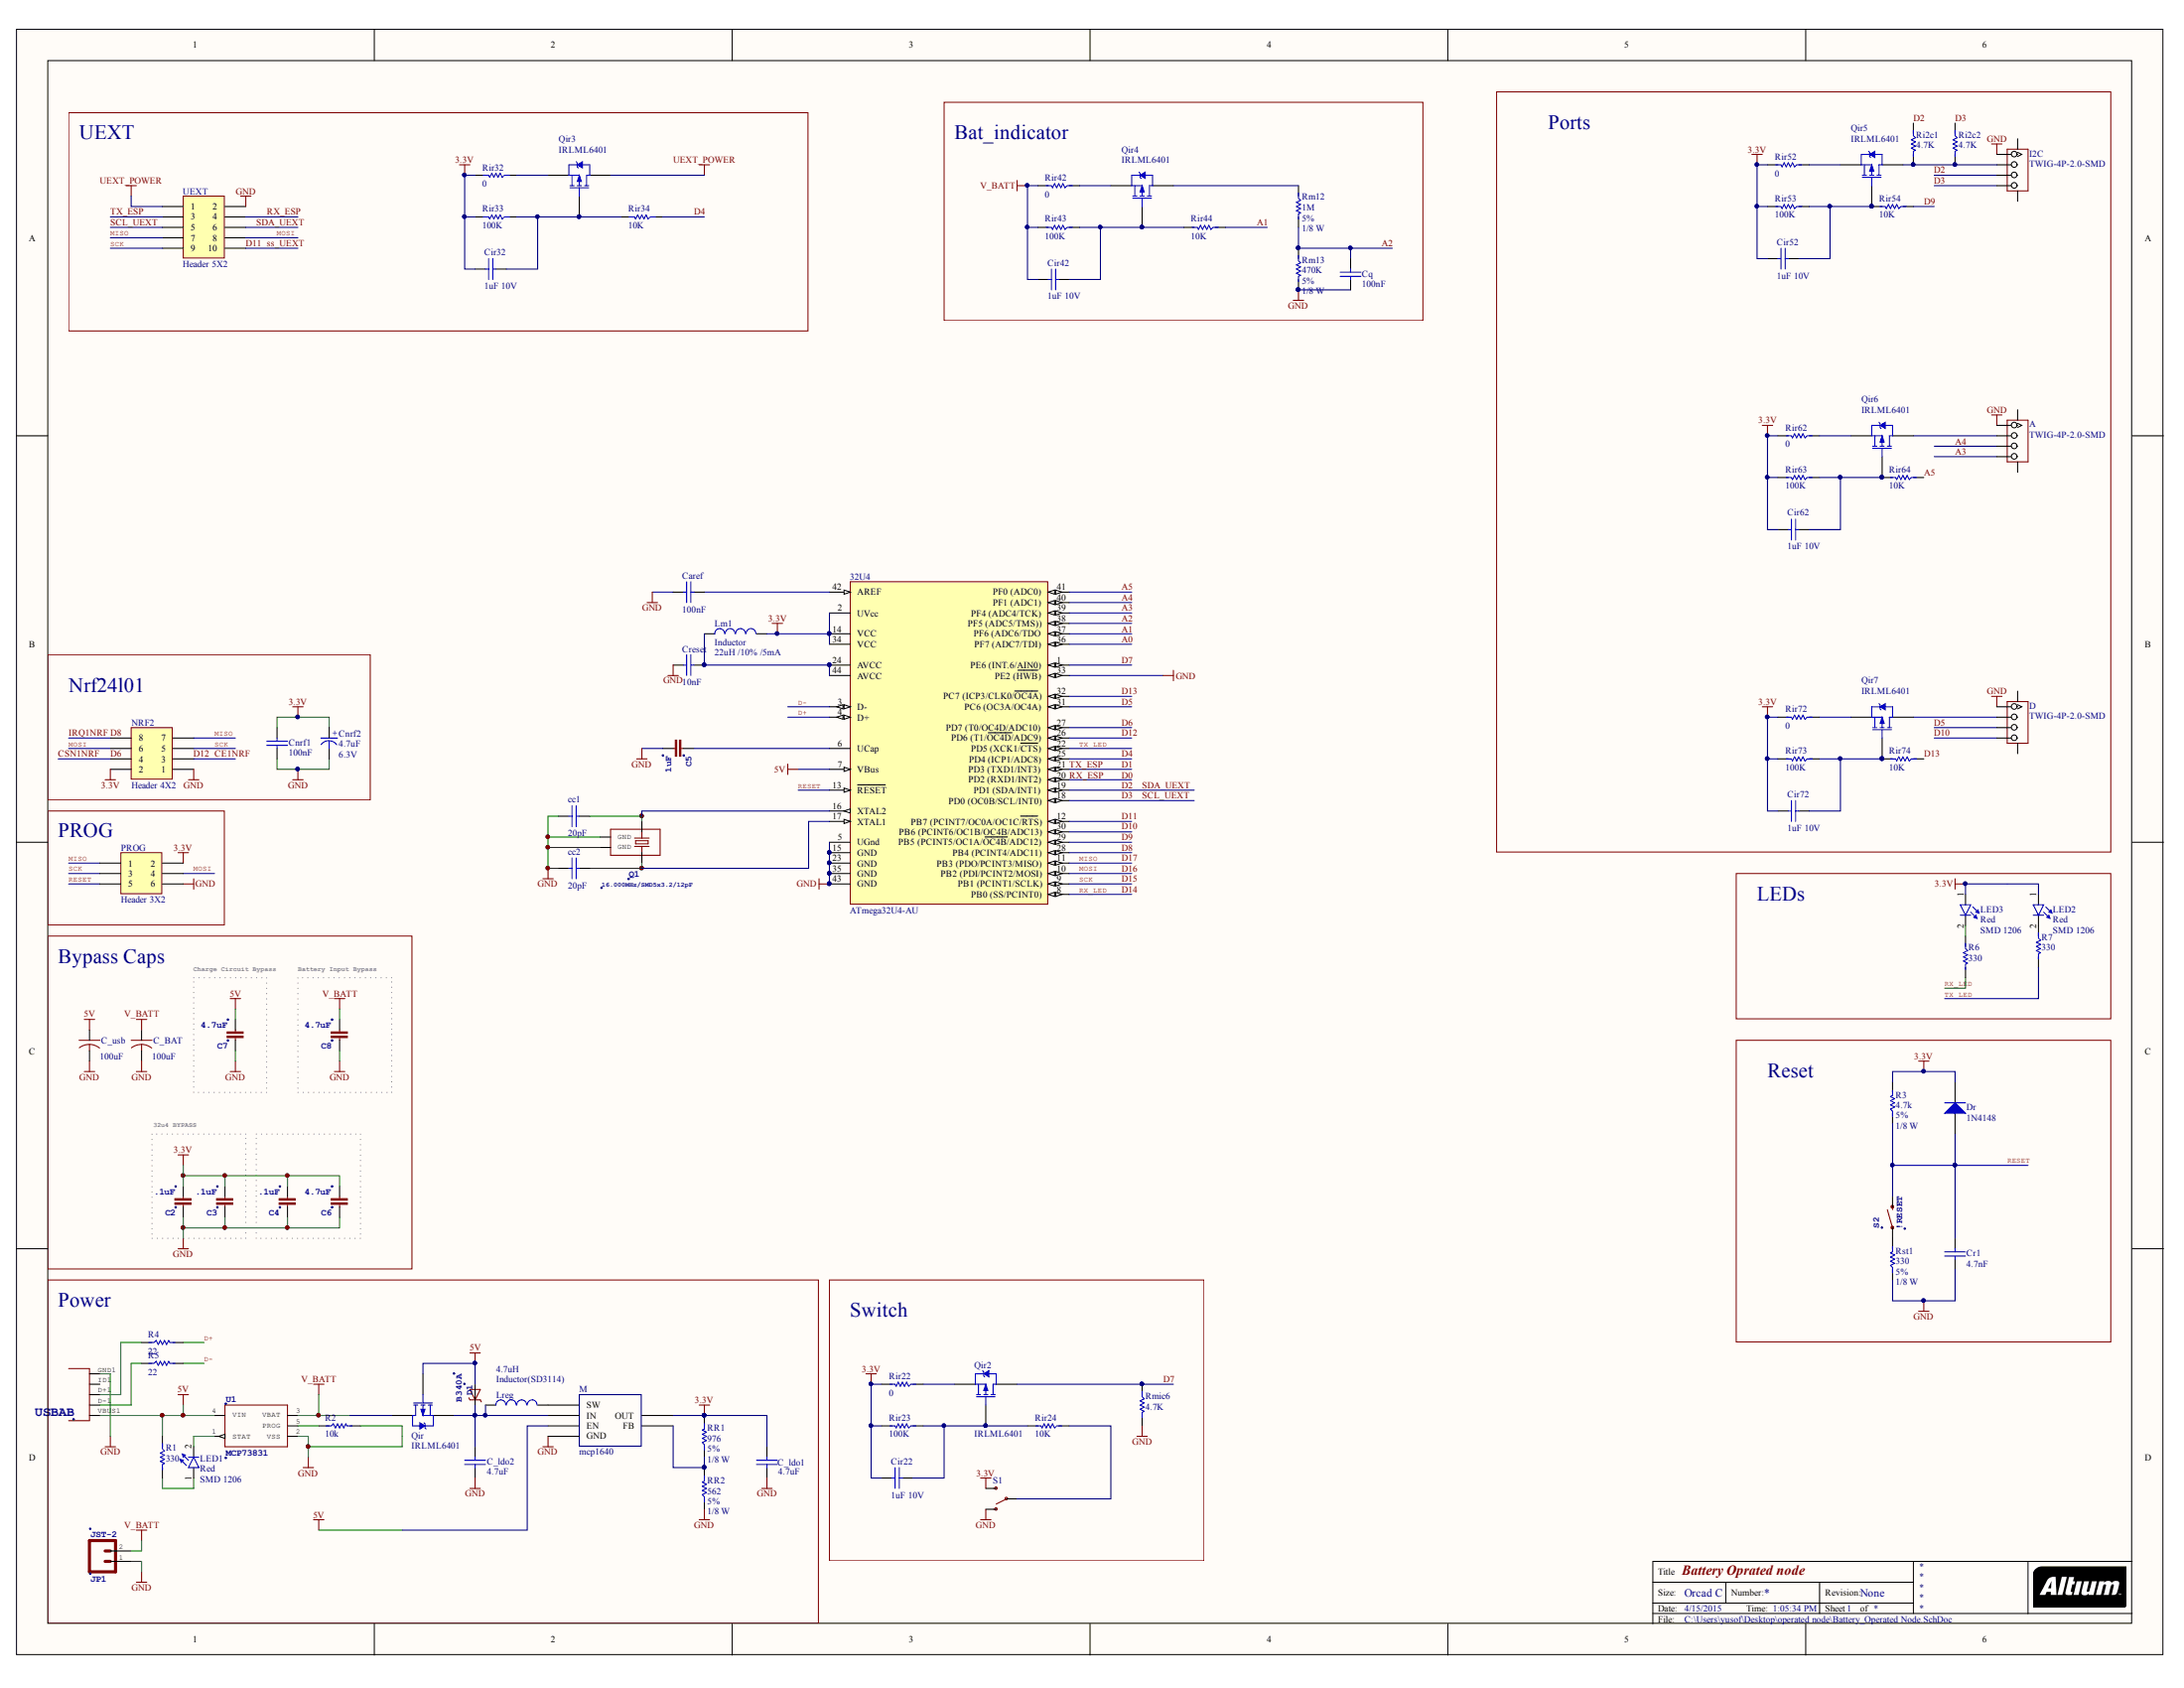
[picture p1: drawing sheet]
# Altium schematic sheet Battery_Operated Node.SchDoc: Battery Oprated node
size OrCAD C; Date: 3/26/2015 6:39:54 PM; ApprovedBy: Approved By:; CheckedBy: Checked By:; Author: Auther:; CompanyName: Souliss; DrawnBy: Yoosof Piran; Engineer: Yoosof Piran; Revision: None; SheetNumber: 1; Design by:: Design by:Yoosof Piran

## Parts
32U4  ATmega32U4-AU  [44ML_N]
A  TWIG-4P-2.0-SMD  [4P-SMD-2.0]
C2  .1uF  [0603-CAP]
C3  .1uF  [0603-CAP]
C4  .1uF  [0603-CAP]
C5  1uF  [0603-CAP]
C6  4.7uF  [0603-CAP]
C7  4.7uF  [1206]
C8  4.7uF  [1206]
C_BAT  100uF  [PANASONIC_D]
C_ldo1  4.7uF  [SMD_CAP_1206]
C_ldo2  4.7uF  [SMD_CAP_1206]
C_usb  100uF  [PANASONIC_D]
Caref  100nF  [SMD_CAP_0805]
cc1  20pF  [SMD_CAP_0603]
cc2  20pF  [SMD_CAP_0603]
Cir22  1uF 10V  [SMD_CAP_0603]
Cir32  1uF 10V  [SMD_CAP_0805]
Cir42  1uF 10V  [SMD_CAP_0805]
Cir52  1uF 10V  [SMD_CAP_0805]
Cir62  1uF 10V  [SMD_CAP_0805]
Cir72  1uF 10V  [SMD_CAP_0805]
Cnrf1  100nF  [SMD_CAP_0805]
Cnrf2  Voltage: 6.3V  [CAPP 1206 (3216X18L) Size A]  (hidden comment: 4.7uF)
Cq  100nF  [SMD_CAP_0805]
Cr1  4.7nF  [SMD_CAP_0805]
Creset  10nF  [SMD_CAP_0805]
D  TWIG-4P-2.0-SMD  [4P-SMD-2.0]
D1  B340A  [SMA-DIODE]
Dr  1N4148  [LL4148]
I2C  TWIG-4P-2.0-SMD  [4P-SMD-2.0]
JP1  JST-2  [JST-2-SMD]
LED1  Size: SMD 1206  [LED SMD 1206]  (hidden comment: Red)
LED2  Size: SMD 1206  [LED SMD 1206]  (hidden comment: Red)
LED3  Size: SMD 1206  [LED SMD 1206]  (hidden comment: Red)
Lm1  Inductor  value 22uH /10% /5mA  [INDC3216]
Lreg  Inductor(SD3114)  value 4.7uH  [INDC4532]
M  mcp1640  [MCP1640]
NRF2  Header 4X2  [HDR2X4]
PROG  Header 3X2  [HDR2X3]
Q1  16.000MHz/SMD5x3.2/12pF  [CRYSTAL_SMD]
Qir  IRLML6401  [Micro3_N]
Qir2  IRLML6401  [Micro3_N]
Qir3  IRLML6401  [Micro3_N]
Qir4  IRLML6401  [Micro3_N]
Qir5  IRLML6401  [Micro3_N]
Qir6  IRLML6401  [Micro3_N]
Qir7  IRLML6401  [Micro3_N]
R1  330  [RES 0805 (2012X06L)]
R2  10k  [RES 0805 (2012X06L)]
R3  Tolerance: 5%  Power: 1/8 W  [RES 0805 (2012X06L)]  (hidden comment: 4.7k)
R4  22  [RES 0805 (2012X06L)]
R5  22  [RES 0805 (2012X06L)]
R6  330  [RES 0805 (2012X06L)]
R7  330  [RES 0805 (2012X06L)]
Ri2c1  4.7K  [RES 0603 (1608X06L)]
Ri2c2  4.7K  [RES 0603 (1608X06L)]
Rir22  0  [RES 0603 (1608X06L)]
Rir23  100K  [RES 0603 (1608X06L)]
Rir24  10K  [RES 0603 (1608X06L)]
Rir32  0  [RES 0805 (2012X06L)]
Rir33  100K  [RES 0805 (2012X06L)]
Rir34  10K  [RES 0805 (2012X06L)]
Rir42  0  [RES 0805 (2012X06L)]
Rir43  100K  [RES 0805 (2012X06L)]
Rir44  10K  [RES 0805 (2012X06L)]
Rir52  0  [RES 0805 (2012X06L)]
Rir53  100K  [RES 0805 (2012X06L)]
Rir54  10K  [RES 0805 (2012X06L)]
Rir62  0  [RES 0805 (2012X06L)]
Rir63  100K  [RES 0805 (2012X06L)]
Rir64  10K  [RES 0805 (2012X06L)]
Rir72  0  [RES 0805 (2012X06L)]
Rir73  100K  [RES 0805 (2012X06L)]
Rir74  10K  [RES 0805 (2012X06L)]
Rm12  Tolerance: 5%  Power: 1/8 W  [RES 0805 (2012X06L)]  (hidden comment: 1M)
Rm13  Tolerance: 5%  Power: 1/8 W  [RES 0805 (2012X06L)]  (hidden comment: 470K)
Rmic6  4.7K  [RES 0603 (1608X06L)]
RR1  Tolerance: 5%  Power: 1/8 W  [RES 0805 (2012X06L)]  (hidden comment: 976)
RR2  Tolerance: 5%  Power: 1/8 W  [RES 0805 (2012X06L)]  (hidden comment: 562)
Rst1  Tolerance: 5%  Power: 1/8 W  [RES 0805 (2012X06L)]  (hidden comment: 330)
S1  (no value)  [SWITCH-SPDT-SMD]
S2  !RESET  [TACTILE_SWITCH_SMD]
U1  MCP73831  [SOT23-5]
U5  USB-ABCONN-11794  [USB-AB-MICRO-SMD_V03]  (value not drawn)
UEXT  Header 5X2  [HDR2X5]

## Blocks framed on the sheet
Ports: A Cir52 Cir62 Cir72 D I2C Qir5-Qir7 Ri2c1 Ri2c2 Rir52-Rir54 Rir62-Rir64 Rir72-Rir74
UEXT: Cir32 Qir3 Rir32-Rir34 UEXT
Bat_indicator: Cir42 Cq Qir4 Rir42-Rir44 Rm12 Rm13
Nrf24l01: Cnrf1 Cnrf2 NRF2
PROG: PROG
LEDs: LED2 LED3 R6 R7
Bypass Caps: C4 C6 C_BAT C_usb
Charge Circuit Bypass: C7
Battery Input Bypass: C8
Reset: Cr1 Dr R3 Rst1 S2
32u4 BYPASS: C2 C3
Power: C_ldo1 C_ldo2 D1 JP1 LED1 Lreg M Qir R1 R2 R4 R5 RR1 RR2 U1 U5
Switch: Cir22 Qir2 Rir22-Rir24 Rmic6 S1

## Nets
3.3V: 32U4.2(UVcc) 32U4.14(VCC) 32U4.34(VCC) C2.2 C3.2 C4.2 C6.2 C_ldo1.1(+) Cir22.1(+) Cir32.1(+) Cir52.1(+) Cir62.1(+) Cir72.1(+) Cnrf1.1(+) Cnrf2.1(+) Dr.2(K) LED2.1(A) LED3.1(A) Lm1.2 M.5(OUT) NRF2.2 PROG.2 R3.2 Rir22.2 Rir23.2 Rir32.2 Rir33.2 Rir52.2 Rir53.2 Rir62.2 Rir63.2 Rir72.2 Rir73.2 RR1.2 S1.3(S)
5V: 32U4.7(VBus) C7.2 C_usb.+ D1.A M.3(EN) Qir.1(G) R1.1 U1.4(VIN) U5.VBUS1(VBUS)
GND: 32U4.5(UGnd) 32U4.15(GND) 32U4.23(GND) 32U4.33(PE2_(~{HWB})) 32U4.35(GND) 32U4.43(GND) A.1 C2.1 C3.1 C4.1 C5.2 C6.1 C7.1 C8.1 C_BAT.- C_ldo1.2(-) C_ldo2.2(-) C_usb.- Caref.1(+) cc1.1(+) cc2.1(+) Cnrf1.2(-) Cnrf2.2(-) Cq.2(-) Cr1.2(-) Creset.1(+) D.1 I2C.1 JP1.1 M.2(GND) NRF2.1 PROG.6 Q1.NC_1(GND) Q1.NC_2(GND) R2.2 Rm13.2 Rmic6.2 RR2.1 Rst1.1 S1.1(O) U1.2(VSS) U5.GND1(GND) UEXT.2
UEXT_POWER: Qir3.3(D) UEXT.1
V_BATT: C8.2 C_BAT.+ Cir42.1(+) JP1.2 Qir.3(D) Rir42.2 Rir43.2 U1.3(VBAT)
A0: 32U4.36(PF7_(ADC7/TDI))
A1: 32U4.37(PF6_(ADC6/TDO) Rir44.1
A2: 32U4.38(PF5_(ADC5/TMS))) Cq.1(+) Rm12.2 Rm13.1
A3: 32U4.39(PF4_(ADC4/TCK)) A.4
A4: 32U4.40(PF1_(ADC1)) A.3
A5: 32U4.41(PF0_(ADC0)) Rir64.1
CE1NRF: 32U4.26(PD6_(T1/~{OC4D}/ADC9)) NRF2.3  [also labelled D12]
CSN1NRF: 32U4.27(PD7_(T0/OC4D/ADC10)) NRF2.4  [also labelled D6]
D0: 32U4.20(PD2_(RXD1/INT2)) UEXT.4  [also labelled RX_ESP]
D1: 32U4.21(PD3_(TXD1/INT3)) UEXT.3  [also labelled TX_ESP]
D2: 32U4.19(PD1_(SDA/INT1)) I2C.3 Ri2c1.1 UEXT.6  [also labelled SDA_UEXT]
D3: 32U4.18(PD0_(OC0B/SCL/INT0)) I2C.4 Ri2c2.1 UEXT.5  [also labelled SCL_UEXT]
D4: 32U4.25(PD4_(ICP1/ADC8)) Rir34.1
D5: 32U4.31(PC6_(OC3A/OC4A)) D.3
D7: 32U4.1(PE6_(INT.6/AIN0)) Qir2.3(D) Rmic6.1
D8: 32U4.28(PB4_(PCINT4/ADC11)) NRF2.8  [also labelled IRQ1NRF]
D9: 32U4.29(PB5_(PCINT5/OC1A/~{OC4B}/ADC12)) Rir54.1
D10: 32U4.30(PB6_(PCINT6/OC1B/OC4B/ADC13)) D.4
D11: 32U4.12(PB7_(PCINT7/OC0A/OC1C/~{RTS})) UEXT.10  [also labelled ss_UEXT]
D13: 32U4.32(PC7_(ICP3/CLK0/~{OC4A})) Rir74.1
D14: 32U4.8(PB0_(SS/PCINT0)) R6.2  [also labelled RX_LED]
D15: 32U4.9(PB1_(PCINT1/SCLK)) NRF2.5 PROG.3 UEXT.9  [also labelled SCK]
D16: 32U4.10(PB2_(PDI/PCINT2/MOSI)) NRF2.6 PROG.4 UEXT.8  [also labelled MOSI]
D17: 32U4.11(PB3_(PDO/PCINT3/MISO)) NRF2.7 PROG.1 UEXT.7  [also labelled MISO]
D+: 32U4.4(D+) R4.2
D-: 32U4.3(D-) R5.2
RESET: 32U4.13(~{RESET}) Cr1.1(+) Dr.1(A) PROG.5 R3.1 S2.3
TX_LED: 32U4.22(PD5_(XCK1/~{CTS})) R7.2
Net32U4_6: 32U4.6(UCap) C5.1
Net32U4_16: 32U4.16(XTAL2) cc1.2(-) Q1.2
Net32U4_17: 32U4.17(XTAL1) cc2.2(-) Q1.1
Net32U4_24: 32U4.24(AVCC) 32U4.44(AVCC) Creset.2(-) Lm1.1
Net32U4_42: 32U4.42(AREF) Caref.2(-)
NetA_2: A.2 Qir6.3(D)
NetC_ldo2_1: C_ldo2.1(+) D1.C Lreg.1 M.6(IN) Qir.2(S)
NetCir22_2: Cir22.2(-) Qir2.1(G) Rir23.1 Rir24.2
NetCir32_2: Cir32.2(-) Qir3.1(G) Rir33.1 Rir34.2
NetCir42_2: Cir42.2(-) Qir4.1(G) Rir43.1 Rir44.2
NetCir52_2: Cir52.2(-) Qir5.1(G) Rir53.1 Rir54.2
NetCir62_2: Cir62.2(-) Qir6.1(G) Rir63.1 Rir64.2
NetCir72_2: Cir72.2(-) Qir7.1(G) Rir73.1 Rir74.2
NetD_2: D.2 Qir7.3(D)
NetI2C_2: I2C.2 Qir5.3(D) Ri2c1.2 Ri2c2.2
NetLED1_1: LED1.1(A) R1.2
NetLED1_2: LED1.2(K) U1.1(STAT)
NetLED2_2: LED2.2(K) R7.1
NetLED3_2: LED3.2(K) R6.1
NetLreg_2: Lreg.2 M.1(SW)
NetM_4: M.4(FB) RR1.1 RR2.2
NetQir2_2: Qir2.2(S) Rir22.1
NetQir3_2: Qir3.2(S) Rir32.1
NetQir4_2: Qir4.2(S) Rir42.1
NetQir4_3: Qir4.3(D) Rm12.1
NetQir5_2: Qir5.2(S) Rir52.1
NetQir6_2: Qir6.2(S) Rir62.1
NetQir7_2: Qir7.2(S) Rir72.1
NetR2_1: R2.1 U1.5(PROG)
NetR4_1: R4.1 U5.D+1(D+)
NetR5_1: R5.1 U5.D-1(D-)
NetRir24_1: Rir24.1 S1.2(P)
NetRst1_2: Rst1.2 S2.1

Not connected (* = marked no-connect by the designer): A SS1 SS2; D SS1 SS2; I2C SS1 SS2; U5 ID1(USBID)
